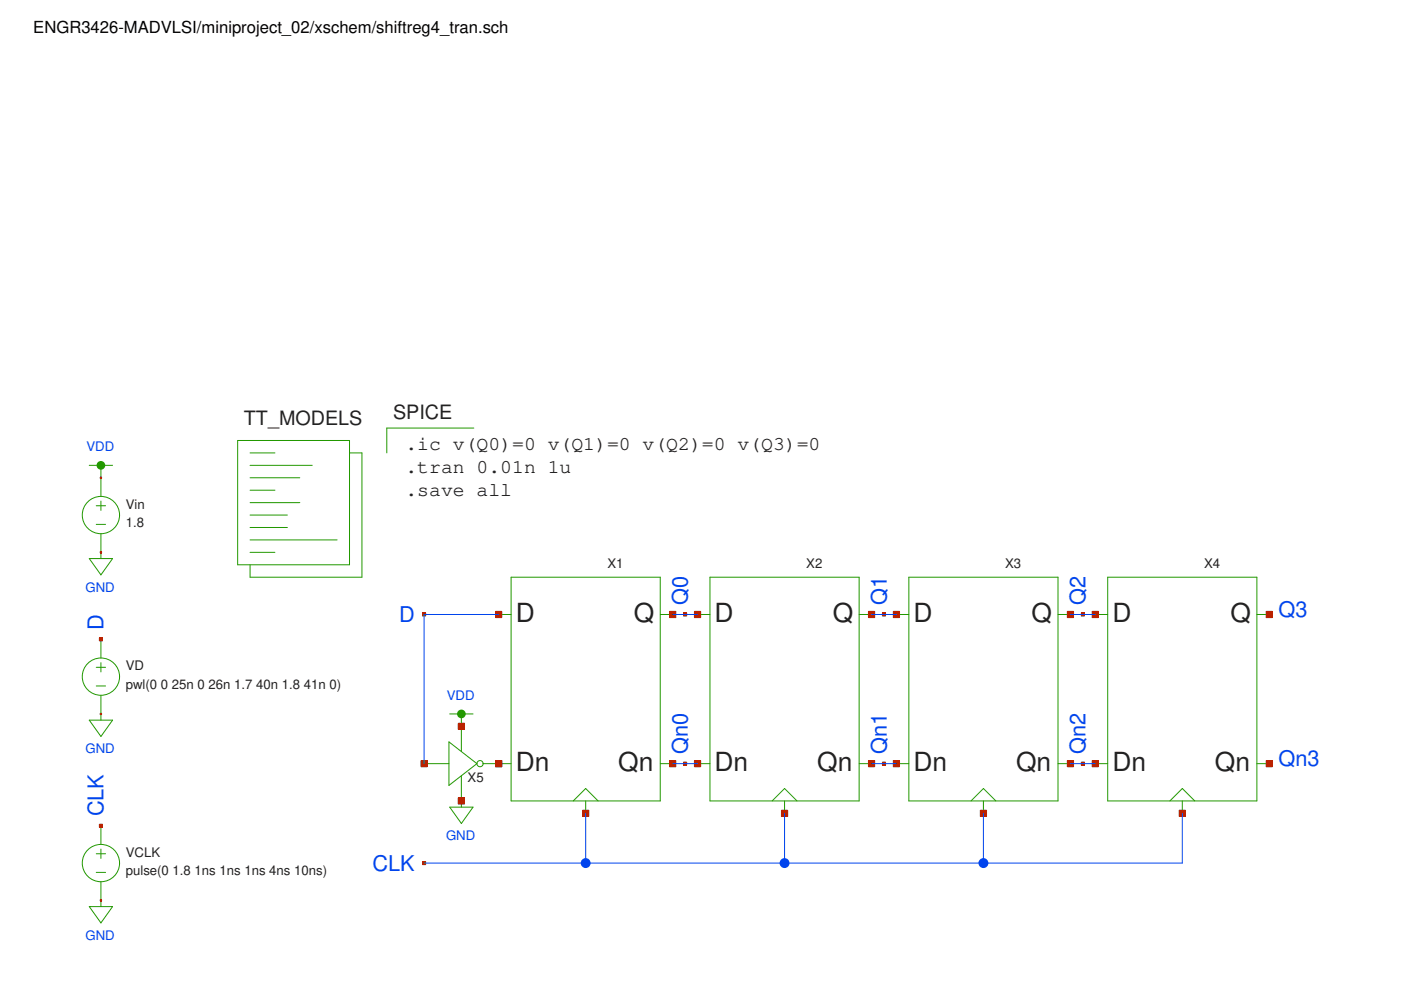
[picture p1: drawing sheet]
<svg xmlns="http://www.w3.org/2000/svg" width="297mm" height="210mm" viewBox="0 0 297 210" stroke-linecap="round" stroke-linejoin="round" font-family="sans-serif">
<path d="M105.7 130.3h2.7M108.4 122.4h31.6v47.4h-31.6zM140 130.3h2.6M95.4 151.4h4.9M97.8 151.4v2.6M95.4 171.1h4.9l-2.5 3.5zM97.8 169.8v1.3M105.7 161.9h2.7M121.5 169.8l2.7-2.6 2.6 2.6M124.2 169.8v2.7M140 161.9h2.6" fill="none" stroke="#229800" stroke-width=".21"/>
<path d="M97.2 150.7a.92 .92 0 0 1 1-.2 .92 .92 0 0 1 .5 .9h-.9h.9a.92 .92 0 0 1-1.2 .8 .92 .92 0 0 1-.3-1.5z" fill="#229800"/>
<g fill="none" stroke="#229800" stroke-width=".21">
<path d="M18.9 98.7h5M21.4 98.7v6.6M18.9 118.4h5l-2.5 3.5zM20.4 107.2h2M20.4 111.2h2M21.4 106.2v2M21.4 113.2v5.2M21.4 135.6v3.9M147.9 130.3h2.6M150.5 122.4h31.7v47.4h-31.7zM182.2 130.3h2.6M190.1 130.3h2.6"/>
<path d="M192.7 122.4h31.6v47.4h-31.6zM224.3 130.3h2.7M232.2 130.3h2.7M234.9 122.4h31.6v47.4h-31.6zM266.5 130.3h2.6M18.9 152.7h5l-2.5 3.4zM20.4 141.5h2M20.4 145.4h2M21.4 140.5v2M21.4 147.4v5.3M95.2 157.3l5.9 4.6-5.9 4.6zM97.8 154v5.3"/>
<path d="M21.4 175.1v3.9M89.9 161.9h5.3M97.8 164.5v5.3M102.4 161.9h3.3M147.9 161.9h2.6M163.7 169.8l2.6-2.6 2.7 2.6M166.3 169.8v2.7M182.2 161.9h2.6M190.1 161.9h2.6M205.9 169.8l2.6-2.6 2.6 2.6M208.5 169.8v2.7M224.3 161.9h2.7"/>
<path d="M232.2 161.9h2.7M248 169.8l2.7-2.6 2.6 2.6M250.7 169.8v2.7M266.5 161.9h2.6M18.9 192.2h5l-2.5 3.5zM20.4 181h2M20.4 185h2M21.4 180v2M21.4 186.9v5.3"/>
<circle cx="21.4" cy="109.2" r="4"/>
<circle cx="21.4" cy="143.5" r="4"/>
<circle cx="101.8" cy="161.9" r=".66"/>
<circle cx="21.4" cy="183" r="4"/>
</g>
<path d="M20.7 98a.92 .92 0 0 1 1.1-.2 .92 .92 0 0 1 .5 .9h-.9h.9a.92 .92 0 0 1-1.3 .8 .92 .92 0 0 1-.3-1.5z" fill="#229800"/>
<path d="M50.4 93.4h23.7v26.3h-23.7zM53 98.7h13.2M53 96h5.3M74.1 96h2.6v26.4h-23.7v-2.7M100.5 90.8h-18.5v5.2M53 101.3h10.6M53 103.9h5.3M53 106.6h10.6M53 109.2h7.9M53 111.8h7.9M53 114.5h18.5M53 117.1h5.3" fill="none" stroke="#229800" stroke-width=".21"/>
<path d="M105.1 129.6h1.3v1.3h-1.3z" fill="none" stroke="#ba2200" stroke-width=".21"/>
<path d="M105.1 129.6h1.3v1.3h-1.3z" fill="#ba2200"/>
<path d="M142 129.6h1.3v1.3h-1.3z" fill="none" stroke="#ba2200" stroke-width=".21"/>
<path d="M142 129.6h1.3v1.3h-1.3z" fill="#ba2200"/>
<path d="M105.1 161.3h1.3v1.3h-1.3z" fill="none" stroke="#ba2200" stroke-width=".21"/>
<path d="M105.1 161.3h1.3v1.3h-1.3z" fill="#ba2200"/>
<path d="M142 161.3h1.3v1.3h-1.3z" fill="none" stroke="#ba2200" stroke-width=".21"/>
<path d="M142 161.3h1.3v1.3h-1.3z" fill="#ba2200"/>
<path d="M123.5 171.8h1.3v1.3h-1.3z" fill="none" stroke="#ba2200" stroke-width=".21"/>
<path d="M123.5 171.8h1.3v1.3h-1.3z" fill="#ba2200"/>
<path d="M97.7 169.7h.3v.2h-.3z" fill="none" stroke="#ba2200" stroke-width=".21"/>
<path d="M97.7 169.7h.3v.2h-.3z" fill="#ba2200"/>
<path d="M97.7 153.9h.3v.2h-.3z" fill="none" stroke="#ba2200" stroke-width=".21"/>
<path d="M97.7 153.9h.3v.2h-.3z" fill="#ba2200"/>
<path d="M89.6 182.7h.6v.6h-.6z" fill="none" stroke="#ba2200" stroke-width=".21"/>
<path d="M89.6 182.7h.6v.6h-.6z" fill="#ba2200"/>
<path d="M89.6 130h.6v.6h-.6z" fill="none" stroke="#ba2200" stroke-width=".21"/>
<path d="M89.6 130h.6v.6h-.6z" fill="#ba2200"/>
<path d="M268.8 130h.6v.6h-.6z" fill="none" stroke="#ba2200" stroke-width=".21"/>
<path d="M268.8 130h.6v.6h-.6z" fill="#ba2200"/>
<path d="M147.2 129.6h1.4v1.3h-1.4z" fill="none" stroke="#ba2200" stroke-width=".21"/>
<path d="M147.2 129.6h1.4v1.3h-1.4z" fill="#ba2200"/>
<path d="M184.1 129.6h1.3v1.3h-1.3z" fill="none" stroke="#ba2200" stroke-width=".21"/>
<path d="M184.1 129.6h1.3v1.3h-1.3z" fill="#ba2200"/>
<path d="M147.2 161.3h1.4v1.3h-1.4z" fill="none" stroke="#ba2200" stroke-width=".21"/>
<path d="M147.2 161.3h1.4v1.3h-1.4z" fill="#ba2200"/>
<path d="M184.1 161.3h1.3v1.3h-1.3z" fill="none" stroke="#ba2200" stroke-width=".21"/>
<path d="M184.1 161.3h1.3v1.3h-1.3z" fill="#ba2200"/>
<path d="M165.7 171.8h1.3v1.3h-1.3z" fill="none" stroke="#ba2200" stroke-width=".21"/>
<path d="M165.7 171.8h1.3v1.3h-1.3z" fill="#ba2200"/>
<path d="M189.4 129.6h1.3v1.3h-1.3z" fill="none" stroke="#ba2200" stroke-width=".21"/>
<path d="M189.4 129.6h1.3v1.3h-1.3z" fill="#ba2200"/>
<path d="M226.3 129.6h1.3v1.3h-1.3z" fill="none" stroke="#ba2200" stroke-width=".21"/>
<path d="M226.3 129.6h1.3v1.3h-1.3z" fill="#ba2200"/>
<path d="M189.4 161.3h1.3v1.3h-1.3z" fill="none" stroke="#ba2200" stroke-width=".21"/>
<path d="M189.4 161.3h1.3v1.3h-1.3z" fill="#ba2200"/>
<path d="M226.3 161.3h1.3v1.3h-1.3z" fill="none" stroke="#ba2200" stroke-width=".21"/>
<path d="M226.3 161.3h1.3v1.3h-1.3z" fill="#ba2200"/>
<path d="M207.8 171.8h1.4v1.3h-1.4z" fill="none" stroke="#ba2200" stroke-width=".21"/>
<path d="M207.8 171.8h1.4v1.3h-1.4z" fill="#ba2200"/>
<path d="M231.6 129.6h1.3v1.3h-1.3z" fill="none" stroke="#ba2200" stroke-width=".21"/>
<path d="M231.6 129.6h1.3v1.3h-1.3z" fill="#ba2200"/>
<path d="M268.5 129.6h1.3v1.3h-1.3z" fill="none" stroke="#ba2200" stroke-width=".21"/>
<path d="M268.5 129.6h1.3v1.3h-1.3z" fill="#ba2200"/>
<path d="M231.6 161.3h1.3v1.3h-1.3z" fill="none" stroke="#ba2200" stroke-width=".21"/>
<path d="M231.6 161.3h1.3v1.3h-1.3z" fill="#ba2200"/>
<path d="M268.5 161.3h1.3v1.3h-1.3z" fill="none" stroke="#ba2200" stroke-width=".21"/>
<path d="M268.5 161.3h1.3v1.3h-1.3z" fill="#ba2200"/>
<path d="M250 171.8h1.3v1.3h-1.3z" fill="none" stroke="#ba2200" stroke-width=".21"/>
<path d="M250 171.8h1.3v1.3h-1.3z" fill="#ba2200"/>
<path d="M89.3 161.3h1.3v1.3h-1.3z" fill="none" stroke="#ba2200" stroke-width=".21"/>
<path d="M89.3 161.3h1.3v1.3h-1.3z" fill="#ba2200"/>
<path d="M105.1 161.3h1.3v1.3h-1.3z" fill="none" stroke="#ba2200" stroke-width=".21"/>
<path d="M105.1 161.3h1.3v1.3h-1.3z" fill="#ba2200"/>
<path d="M97.2 153.3h1.3v1.4h-1.3z" fill="none" stroke="#ba2200" stroke-width=".21"/>
<path d="M97.2 153.3h1.3v1.4h-1.3z" fill="#ba2200"/>
<path d="M97.2 169.2h1.3v1.3h-1.3z" fill="none" stroke="#ba2200" stroke-width=".21"/>
<path d="M97.2 169.2h1.3v1.3h-1.3z" fill="#ba2200"/>
<path d="M268.8 161.6h.6v.6h-.6z" fill="none" stroke="#ba2200" stroke-width=".21"/>
<path d="M268.8 161.6h.6v.6h-.6z" fill="#ba2200"/>
<path d="M144.9 130h.7v.6h-.7z" fill="none" stroke="#ba2200" stroke-width=".21"/>
<path d="M144.9 130h.7v.6h-.7z" fill="#ba2200"/>
<path d="M144.9 161.6h.7v.6h-.7z" fill="none" stroke="#ba2200" stroke-width=".21"/>
<path d="M144.9 161.6h.7v.6h-.7z" fill="#ba2200"/>
<path d="M187.1 130h.7v.6h-.7z" fill="none" stroke="#ba2200" stroke-width=".21"/>
<path d="M187.1 130h.7v.6h-.7z" fill="#ba2200"/>
<path d="M187.1 161.6h.7v.6h-.7z" fill="none" stroke="#ba2200" stroke-width=".21"/>
<path d="M187.1 161.6h.7v.6h-.7z" fill="#ba2200"/>
<path d="M229.3 130h.6v.6h-.6z" fill="none" stroke="#ba2200" stroke-width=".21"/>
<path d="M229.3 130h.6v.6h-.6z" fill="#ba2200"/>
<path d="M229.3 161.6h.6v.6h-.6z" fill="none" stroke="#ba2200" stroke-width=".21"/>
<path d="M229.3 161.6h.6v.6h-.6z" fill="#ba2200"/>
<path d="M21.3 101.2h.2v.2h-.2z" fill="none" stroke="#ba2200" stroke-width=".21"/>
<path d="M21.3 101.2h.2v.2h-.2z" fill="#ba2200"/>
<path d="M21.3 117h.2v.2h-.2z" fill="none" stroke="#ba2200" stroke-width=".21"/>
<path d="M21.3 117h.2v.2h-.2z" fill="#ba2200"/>
<path d="M21.3 135.4h.2v.3h-.2z" fill="none" stroke="#ba2200" stroke-width=".21"/>
<path d="M21.3 135.4h.2v.3h-.2z" fill="#ba2200"/>
<path d="M21.3 151.2h.2v.3h-.2z" fill="none" stroke="#ba2200" stroke-width=".21"/>
<path d="M21.3 151.2h.2v.3h-.2z" fill="#ba2200"/>
<path d="M21.3 175h.2v.2h-.2z" fill="none" stroke="#ba2200" stroke-width=".21"/>
<path d="M21.3 175h.2v.2h-.2z" fill="#ba2200"/>
<path d="M21.3 190.8h.2v.2h-.2z" fill="none" stroke="#ba2200" stroke-width=".21"/>
<path d="M21.3 190.8h.2v.2h-.2z" fill="#ba2200"/>
<path d="M21.3 117h.2v.2h-.2z" fill="none" stroke="#ba2200" stroke-width=".21"/>
<path d="M21.3 117h.2v.2h-.2z" fill="#ba2200"/>
<path d="M21.3 151.2h.2v.3h-.2z" fill="none" stroke="#ba2200" stroke-width=".21"/>
<path d="M21.3 151.2h.2v.3h-.2z" fill="#ba2200"/>
<path d="M21.3 190.8h.2v.2h-.2z" fill="none" stroke="#ba2200" stroke-width=".21"/>
<path d="M21.3 190.8h.2v.2h-.2z" fill="#ba2200"/>
<path d="M21.3 101.2h.2v.2h-.2z" fill="none" stroke="#ba2200" stroke-width=".21"/>
<path d="M21.3 101.2h.2v.2h-.2z" fill="#ba2200"/>
<path d="M21.1 135.2h.6v.7h-.6z" fill="none" stroke="#ba2200" stroke-width=".21"/>
<path d="M21.1 135.2h.6v.7h-.6z" fill="#ba2200"/>
<path d="M21.1 174.8h.6v.6h-.6z" fill="none" stroke="#ba2200" stroke-width=".21"/>
<path d="M21.1 174.8h.6v.6h-.6z" fill="#ba2200"/>
<path d="M105.7 130.3h-15.8v31.6M142.6 130.3h5.3M184.8 130.3h5.3M227 130.3h5.2M124.2 172.5v10.5M142.6 161.9h5.3M166.3 172.5v10.5M184.8 161.9h5.3M208.5 172.5v10.5M227 161.9h5.2M250.7 172.5v10.5h-160.8" fill="none" stroke="#0044ed" stroke-width=".21"/>
<g fill="#0044ed">
<path d="M207.7 182.4a1.05 1.05 0 0 1 1.1-.4 1.05 1.05 0 0 1 .8 1h-1.1h1.1a1.05 1.05 0 0 1-1.4 1 1.05 1.05 0 0 1-.5-1.6z"/>
<path d="M165.5 182.4a1.05 1.05 0 0 1 1.2-.4 1.05 1.05 0 0 1 .7 1h-1.1h1.1a1.05 1.05 0 0 1-1.4 1 1.05 1.05 0 0 1-.5-1.6z"/>
<path d="M123.3 182.4a1.05 1.05 0 0 1 1.2-.4 1.05 1.05 0 0 1 .7 1h-1h1a1.05 1.05 0 0 1-1.4 1 1.05 1.05 0 0 1-.5-1.6z"/>
</g>
<g font-size="5.6" fill="#222">
<text x="109.4" y="131.8">D</text>
<text x="134.4" y="131.8">Q</text>
<text x="151.5" y="131.8">D</text>
<text x="176.6" y="131.8">Q</text>
<text x="193.7" y="131.8">D</text>
<text x="218.7" y="131.8">Q</text>
<text x="235.8" y="131.8">D</text>
<text x="260.9" y="131.8">Q</text>
<text x="109.4" y="163.5">Dn</text>
<text x="131.1" y="163.5">Qn</text>
<text x="151.5" y="163.5">Dn</text>
<text x="173.3" y="163.5">Qn</text>
<text x="193.7" y="163.5">Dn</text>
<text x="215.4" y="163.5">Qn</text>
<text x="235.8" y="163.5">Dn</text>
<text x="257.6" y="163.5">Qn</text>
</g>
<g font-size="4.6" fill="#0044ed">
<text x="84.6" y="131.9">D</text>
<text x="145.8" y="128.3" transform="rotate(-90 145.8 128.3)">Q0</text>
<text x="188" y="128.3" transform="rotate(-90 188 128.3)">Q1</text>
<text x="230.2" y="128.3" transform="rotate(-90 230.2 128.3)">Q2</text>
<text x="271.1" y="130.9">Q3</text>
<text x="22" y="133.6" transform="rotate(-90 22 133.6)">D</text>
<text x="145.8" y="159.9" transform="rotate(-90 145.8 159.9)">Qn0</text>
<text x="188" y="159.9" transform="rotate(-90 188 159.9)">Qn1</text>
<text x="230.2" y="159.9" transform="rotate(-90 230.2 159.9)">Qn2</text>
<text x="271.1" y="162.5">Qn3</text>
<text x="22" y="173.1" transform="rotate(-90 22 173.1)">CLK</text>
<text x="79" y="184.6">CLK</text>
</g>
<g font-size="4.2" fill="#222">
<text x="83.3" y="88.9">SPICE</text>
<text x="51.7" y="90.2">TT_MODELS</text>
<text x="86" y="95.5">.ic v(Q0)=0 v(Q1)=0 v(Q2)=0 v(Q3)=0</text>
<text x="86" y="100.3">.tran 0.01n 1u</text>
<text x="86" y="105.1">.save all</text>
</g>
<text font-size="3.5" x="7.1" y="7.1">ENGR3426-MADVLSI/miniproject_02/xschem/shiftreg4_tran.sch</text>
<g font-size="2.8" fill="#0044ed">
<text x="18.3" y="95.7">VDD</text>
<text x="18.1" y="125.5">GND</text>
<text x="94.7" y="148.4">VDD</text>
<text x="18.1" y="159.7">GND</text>
<text x="94.6" y="178.2">GND</text>
<text x="18.1" y="199.3">GND</text>
</g>
<g font-size="2.8" fill="#222">
<text x="26.7" y="107.9">Vin</text>
<text x="26.7" y="111.8">1.8</text>
<text x="128.8" y="120.4">X1</text>
<text x="171" y="120.4">X2</text>
<text x="213.1" y="120.4">X3</text>
<text x="255.3" y="120.4">X4</text>
<text x="26.7" y="142.1">VD</text>
<text x="26.7" y="146.1">pwl(0 0 25n 0 26n 1.7 40n 1.8 41n 0)</text>
<text x="99.1" y="165.8">X5</text>
<text x="26.7" y="181.6">VCLK</text>
<text x="26.7" y="185.6">pulse(0 1.8 1ns 1ns 1ns 4ns 10ns)</text>
</g>
</svg>
